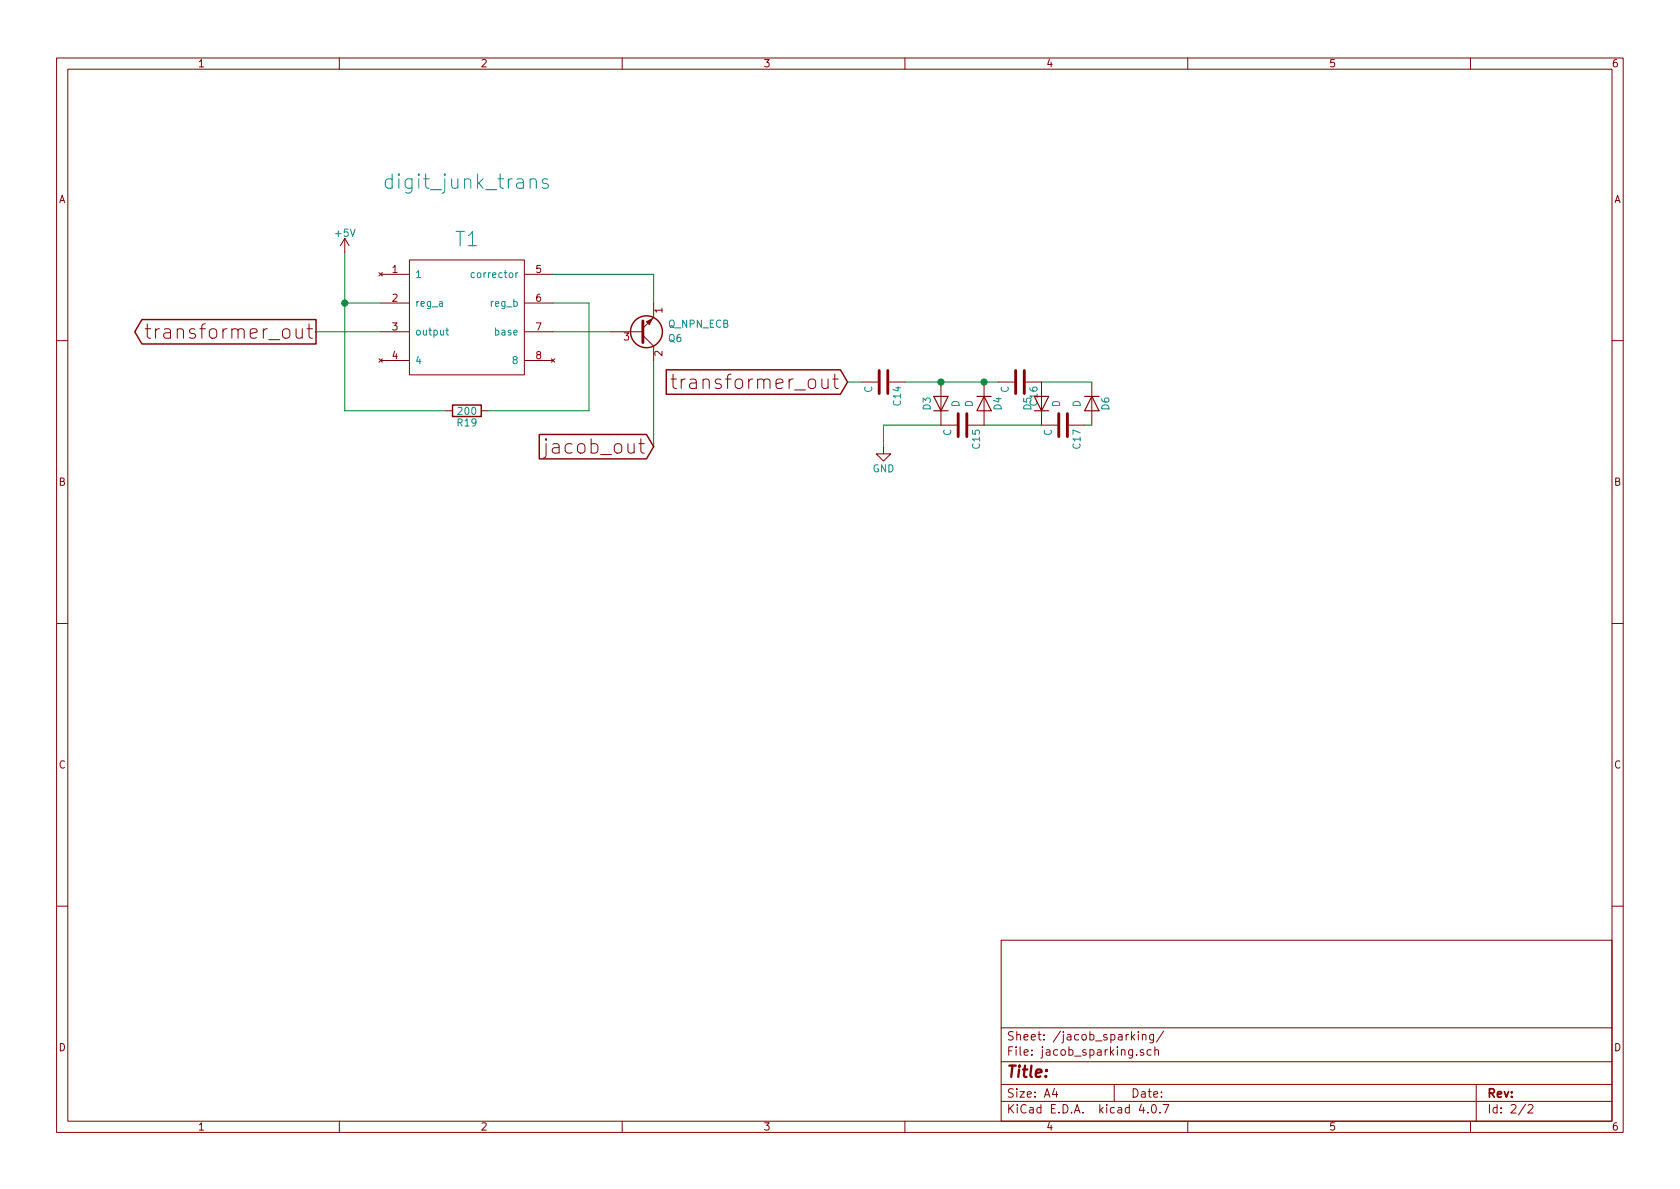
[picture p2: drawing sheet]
<svg xmlns="http://www.w3.org/2000/svg" width="297mm" height="210mm" viewBox="0 0 297 210" stroke-linecap="round" stroke-linejoin="round" font-family="sans-serif">
<g fill="none" stroke="#840000" stroke-width=".18">
<path d="M10 10.3h277v189.9h-277zM12 12.2h273v186.1h-273zM60 10.3v1.9M110 10.3v1.9M160 10.3v1.9M210 10.3v1.9M260 10.3v1.9M25.7 58.1h.9M26 57.3v2.2l.2 .2 .4 .1M54.3 58.1h.9M54.6 57.3v2.2l.2 .2 .4 .1M61 42.2l-.8 1.2"/>
<path d="M61 42.2v2.5M61 42.2l.7 1.2M67 48.2l.6 .6M67.3 48.5h5.1M67.3 53.6h5.1M67.3 58.7h5.1M67.6 48.2l-.6 .6M72.4 46h20.3v20.3h-20.3zM92.7 48.5h5.1M92.7 53.6h5.1M92.7 58.7h5.1M107.9 58.7h5.8"/>
<path d="M113.7 59.3l1.9 1.9v2.5M115.6 53.6v2.5l-1.9 1.9M10 60.2h2M67 63.4l.6 .7M67.3 63.7h5.1M67.6 63.4l-.6 .7M78.7 72.6h1.3M85.1 72.6h1.3M92.7 63.7h5.1M96.5 78.5v2.1l-.1 .3-.3 .1M97.5 63.4l.6 .7M98.1 63.4l-.6 .7"/>
<path d="M118.6 67h1M119 66.2v2.1l.1 .3 .5 .1M147.2 67h1M147.6 66.2v2.1l.1 .3 .5 .1M152.4 67.6h2.8M156.2 79v1.3h1.3l-1.3 1.2-1.3-1.2h1.3M157.2 67.6h2.8M166.4 67.6v7.6h2.8M174 67.6v7.6h-2.8M176.5 67.6h2.8M181.4 67.6h2.7v7.6h2.8M189 75.2h2.8"/>
<path d="M193 67.6v7.6M285 60.2h2M10 110.3h2M285 110.3h2M10 160.2h2M177 166.3h108v32h-108zM285 160.2h2M60 198.3v1.9M110 198.3v1.9M160 198.3v1.9M177 194.8h108M177 191.8h108"/>
<path d="M177 187.8h108M177 181.8h108M186.4 192.5l-.3 1h.9M186.8 193v1M197 191.8v3M200.2 183.4l.4 .5M200.6 182.9l-.5 .6M201 186.5v.1M201.3 182.4v.2M201.3 182.9v1M201.8 195.2l-.4 1.1h1M202 183.1l.2-.2 .4 .1v.9"/>
<path d="M202 182.9v1M202.2 185.7a.37 .37 0 0 0-.6 .1l.1 .2 .5 .2 .1 .1-.3 .3-.4-.1M202.9 196.7v.1M203.5 185.7l-.4-.1-.3 .3 .1 .6 .2 .1 .4-.1M203.8 195.4l.1-.1a.81 .81 0 0 1 .6 .6 .81 .81 0 0 1-.3 .8l-.1 .1a.8 .8 0 0 1-.6-.6 .8 .8 0 0 1 .3-.8zM204 182.9l-.1 1.4-.2 .1-.4-.1M204 183l-.5-.1-.2 .3v.6l.2 .1 .5-.1M204.2 185.7l.2-.1 .4 .1v.9M204.2 185.1v1.5M205.1 196.7v.1M205.6 195.3h1.1l-.7 1.5M205.7 182.3l-1.2 2"/>
<path d="M210 198.3v1.9M260 198.3v1.9M261 191.8v6.5M269.7 195.2l-1.2 2M270.2 195.5l.2-.2h.4l.2 .5-.9 1h.9"/>
</g>
<path d="M93.7 31.8a.64 .64 0 0 1 1.1 .2v1.3M96.9 31.7l-.7-.1-.2 .1-.1 .3 .1 .3 .9 .3 .1 .2-.1 .4-.3 .1-.7-.1M78.8 58.4h.5M79 58v1l.3 .3M83.9 48.3l-.4-.1-.2 .3 .1 .5h.5M91.6 48.2l-.4 .3" fill="none" stroke="#008484" stroke-width=".18"/>
<g fill="none" stroke="#840000" stroke-width=".25">
<path d="M25.1 56.5h30.8v4.3h-30.8l-1.3-2.1zM80 71.6h5.1v2.1h-5.1zM95.4 76.8h18.9l1.3 2.2-1.3 2.1h-18.9zM117.8 65.4h30.8l1.3 2.2-1.3 2.1h-30.8z"/>
<circle cx="114.3" cy="58.7" r="2.82"/>
</g>
<g fill="none" stroke="#008400" stroke-width=".18">
<path d="M55.9 58.7h11.4M61 53.6h6.3M61 44.7v27.9h17.7M97.8 53.6h6.3v19h-17.7M97.8 58.7h10.1M97.8 48.5h17.8v5.1M115.6 63.7v15.3M149.9 67.6h2.5M160 67.6h16.5M166.4 75.2h-10.2v3.8M174 75.2h10.1M184.1 67.6h8.9"/>
<path d="M191.8 75.2h1.2"/>
</g>
<g fill="#008400" stroke="#008400" stroke-width=".25">
<circle cx="61" cy="53.6" r=".51"/>
<circle cx="174" cy="67.6" r=".51"/>
<circle cx="166.4" cy="67.6" r=".51"/>
</g>
<path d="M113.7 56.8v3.8M155.4 65.5v4.1M157 65.5v4.1M169.4 73.1v4.1M170.9 73.1v4.1M179.6 65.5v4.1M181.1 65.5v4.1M187.2 73.1v4.1M188.7 73.1v4.1" fill="none" stroke="#840000" stroke-width=".51"/>
<path d="M165.1 70.1h2.5l-1.2 2.5zM165.1 72.6h2.5M172.7 70.1h2.6M174 70.1l1.3 2.5h-2.6zM182.9 70.1h2.5l-1.3 2.5zM182.9 72.6h2.5M191.8 70.1h2.5M193 70.1l1.3 2.5h-2.5z" fill="none" stroke="#840000" stroke-width=".2"/>
<path d="M114.3 56.9l1-.5-.5 1z" fill="#840000" stroke="#840000" stroke-width=".18"/>
<g font-size="3.5" fill="#008484">
<text x="68.9" y="33.4">digit_junk_trans</text>
<text x="80.5" y="43.6">T1</text>
</g>
<g font-size="3.5" fill="#840000">
<text x="28.1" y="59.9">transformer_out</text>
<text x="121.1" y="68.8">transformer_out</text>
<text x="97.4" y="80.3">jacob_out</text>
</g>
<text font-size="2.8" fill="#840000" x="178" y="190.5">Title:</text>
<g font-size="2.1" fill="#840000">
<text x="178" y="184">Sheet: /jacob_sparking/</text>
<text x="178" y="186.7">File: jacob_sparking.sch</text>
<text x="178" y="196.9">KiCad E.D.A. kicad 4.0.7</text>
<text x="178" y="194.1">Size: A4</text>
<text x="200" y="194.1">Date:</text>
<text x="263" y="194.1">Rev:</text>
<text x="263" y="196.9">Id: 2/2</text>
</g>
<g font-size="1.8" fill="#840000">
<text x="35" y="11.9">1</text>
<text x="85" y="11.9">2</text>
<text x="135" y="11.9">3</text>
<text x="185" y="11.9">4</text>
<text x="235" y="11.9">5</text>
<text x="285" y="11.9">6</text>
<text x="10.4" y="35.9">A</text>
<text x="285.4" y="35.9">A</text>
<text x="69.4" y="48.3">1</text>
<text x="69.4" y="53.3">2</text>
<text x="94.8" y="48.3">5</text>
<text x="94.8" y="53.3">6</text>
<text x="69.4" y="58.4">3</text>
<text x="94.8" y="58.4">7</text>
<text x="117.1" y="55.3" transform="rotate(-90 117.1 55.3)">1</text>
<text x="69.4" y="63.5">4</text>
<text x="94.8" y="63.5">8</text>
<text x="110.3" y="60.2">3</text>
<text x="117.1" y="63" transform="rotate(-90 117.1 63)">2</text>
<text x="10.4" y="85.9">B</text>
<text x="285.4" y="85.9">B</text>
<text x="10.4" y="135.9">C</text>
<text x="285.4" y="135.9">C</text>
<text x="10.4" y="185.9">D</text>
<text x="285.4" y="185.9">D</text>
<text x="35" y="199.9">1</text>
<text x="85" y="199.9">2</text>
<text x="135" y="199.9">3</text>
<text x="185" y="199.9">4</text>
<text x="235" y="199.9">5</text>
<text x="285" y="199.9">6</text>
</g>
<g font-size="1.8" fill="#008484">
<text x="59.4" y="41.9">+5V</text>
<text x="73.4" y="49.1">1</text>
<text x="83.9" y="49.1">corrector</text>
<text x="73.4" y="54.2">reg_a</text>
<text x="73.4" y="59.3">output</text>
<text x="86.9" y="54.2">reg_b</text>
<text x="87.7" y="59.3">base</text>
<text x="118.1" y="57.9">Q_NPN_ECB</text>
<text x="73.4" y="64.4">4</text>
<text x="90.7" y="64.4">8</text>
<text x="118.2" y="60.5">Q6</text>
<text x="154.2" y="69.5" transform="rotate(-90 154.2 69.5)">C</text>
<text x="159.3" y="71.7" transform="rotate(-90 159.3 71.7)">C14</text>
<text x="178.3" y="69.5" transform="rotate(-90 178.3 69.5)">C</text>
<text x="183.4" y="71.7" transform="rotate(-90 183.4 71.7)">C16</text>
<text x="80.9" y="75.4">R19</text>
<text x="81.1" y="73.3">200</text>
<text x="164.5" y="72.5" transform="rotate(-90 164.5 72.5)">D3</text>
<text x="168.2" y="77.1" transform="rotate(-90 168.2 77.1)">C</text>
<text x="169.6" y="72" transform="rotate(-90 169.6 72)">D</text>
<text x="172" y="72" transform="rotate(-90 172 72)">D</text>
<text x="177.1" y="72.5" transform="rotate(-90 177.1 72.5)">D4</text>
<text x="182.3" y="72.5" transform="rotate(-90 182.3 72.5)">D5</text>
<text x="186" y="77.1" transform="rotate(-90 186 77.1)">C</text>
<text x="187.4" y="72" transform="rotate(-90 187.4 72)">D</text>
<text x="191" y="72" transform="rotate(-90 191 72)">D</text>
<text x="196.1" y="72.5" transform="rotate(-90 196.1 72.5)">D6</text>
<text x="154.3" y="83.5">GND</text>
<text x="173.3" y="79.3" transform="rotate(-90 173.3 79.3)">C15</text>
<text x="191" y="79.3" transform="rotate(-90 191 79.3)">C17</text>
</g>
</svg>
